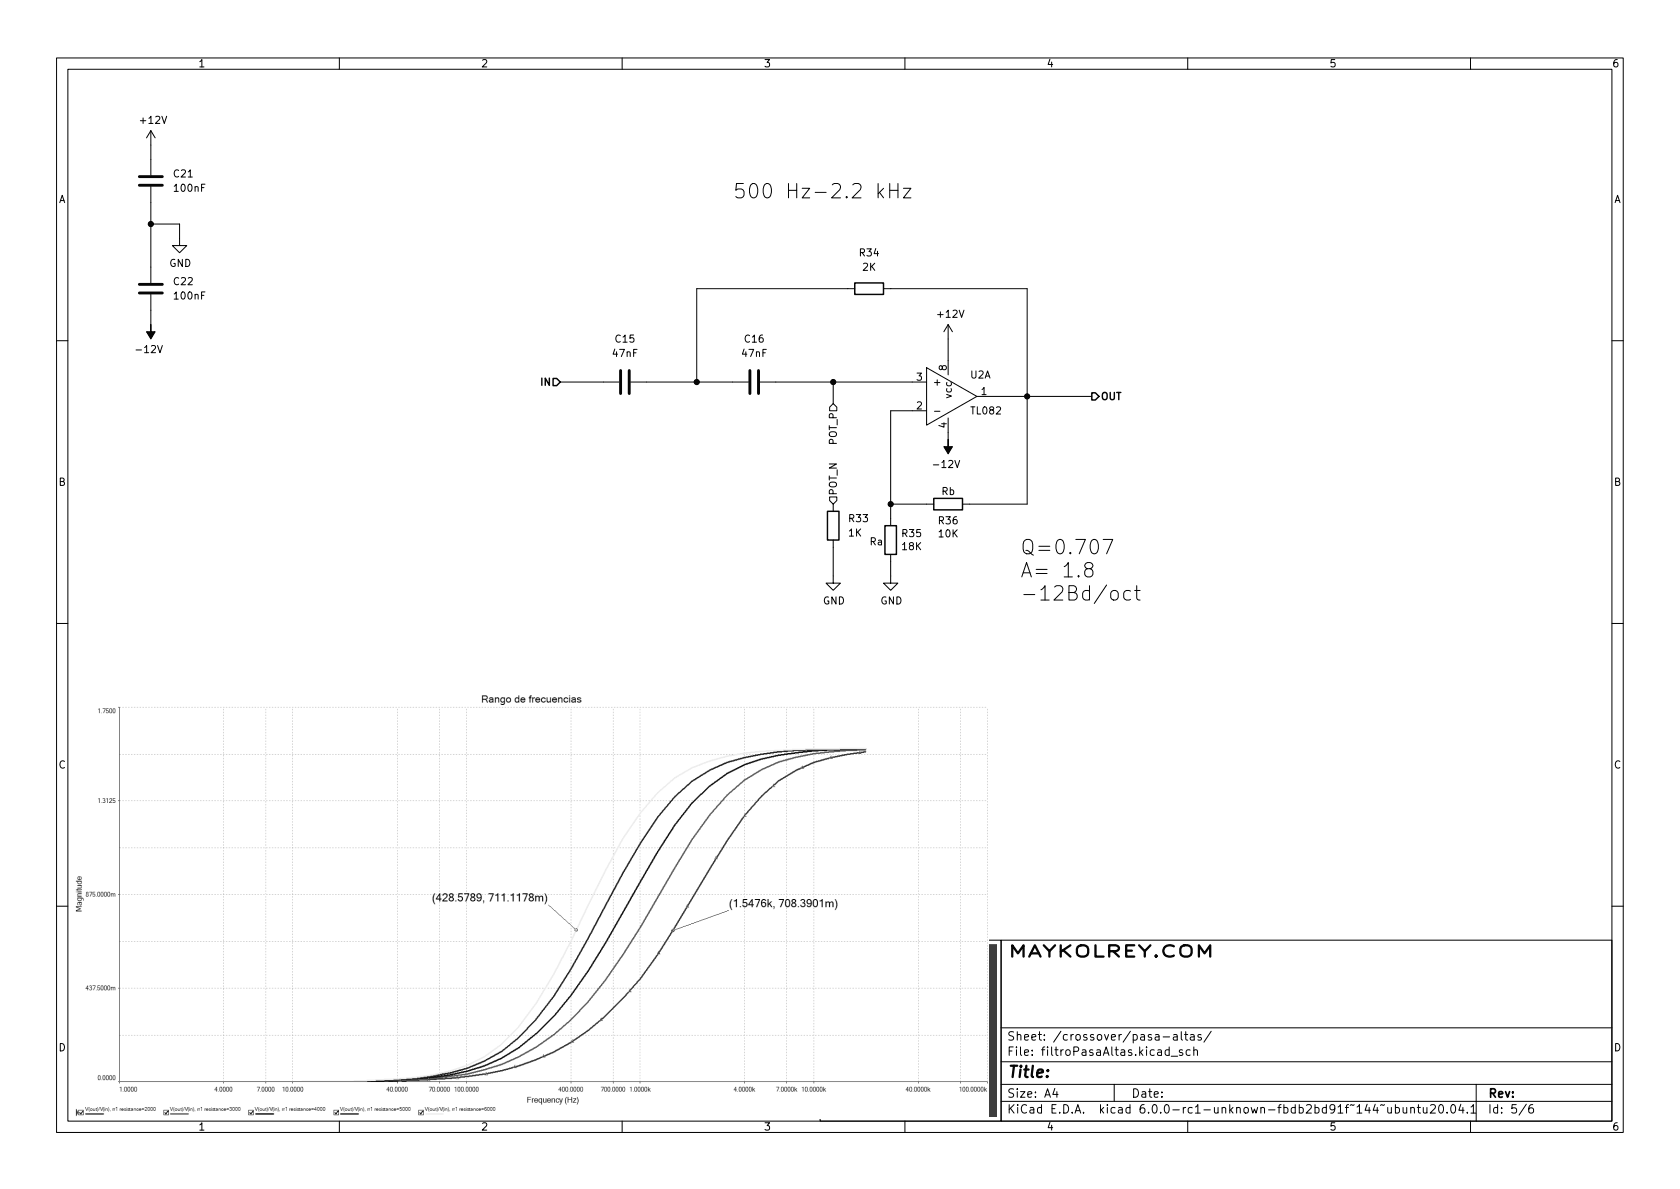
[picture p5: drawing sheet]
(kicad_sch (version 20211123) (generator eeschema)

 (paper "A4")

 (lib_symbols
  (symbol "Device:C" (pin_numbers hide) (pin_names (offset 0.254)) (in_bom yes) (on_board yes)
   (property "Reference" "C" (id 0) (at 0.635 2.54 0) (effects (font (size 1.27 1.27)) (justify left)))
   (property "Value" "C" (id 1) (at 0.635 -2.54 0) (effects (font (size 1.27 1.27)) (justify left)))
   (property "Footprint" "" (id 2) (at 0.9652 -3.81 0) (effects (font (size 1.27 1.27)) hide))
   (property "Datasheet" "~" (id 3) (at 0 0 0) (effects (font (size 1.27 1.27)) hide))
   (symbol "C_0_1"
    (polyline (pts (xy -2.032 -0.762) (xy 2.032 -0.762)) (stroke (width 0.508) (type default) (color 0 0 0 0)) (fill (type none)))
    (polyline (pts (xy -2.032 0.762) (xy 2.032 0.762)) (stroke (width 0.508) (type default) (color 0 0 0 0)) (fill (type none))))
   (symbol "C_1_1"
    (pin passive line (at 0 3.81 270) (length 2.794) (name "~" (effects (font (size 1.27 1.27)))) (number "1" (effects (font (size 1.27 1.27)))))
    (pin passive line (at 0 -3.81 90) (length 2.794) (name "~" (effects (font (size 1.27 1.27)))) (number "2" (effects (font (size 1.27 1.27)))))))
  (symbol "Device:R" (pin_numbers hide) (pin_names (offset 0)) (in_bom yes) (on_board yes)
   (property "Reference" "R" (id 0) (at 2.032 0 90) (effects (font (size 1.27 1.27))))
   (property "Value" "R" (id 1) (at 0 0 90) (effects (font (size 1.27 1.27))))
   (property "Footprint" "" (id 2) (at -1.778 0 90) (effects (font (size 1.27 1.27)) hide))
   (property "Datasheet" "~" (id 3) (at 0 0 0) (effects (font (size 1.27 1.27)) hide))
   (symbol "R_0_1"
    (rectangle (start -1.016 -2.54) (end 1.016 2.54) (stroke (width 0.254) (type default) (color 0 0 0 0)) (fill (type none))))
   (symbol "R_1_1"
    (pin passive line (at 0 3.81 270) (length 1.27) (name "~" (effects (font (size 1.27 1.27)))) (number "1" (effects (font (size 1.27 1.27)))))
    (pin passive line (at 0 -3.81 90) (length 1.27) (name "~" (effects (font (size 1.27 1.27)))) (number "2" (effects (font (size 1.27 1.27)))))))
  (symbol "MSS_Operational-Amplifier:TL082" (pin_names (offset 1.016)) (in_bom yes) (on_board yes)
   (property "Reference" "U" (id 0) (at 2.54 -2.54 0) (effects (font (size 1.27 1.27))))
   (property "Value" "TL082" (id 1) (at 3.81 5.08 0) (effects (font (size 1.27 1.27))))
   (property "Footprint" "" (id 2) (at 0 0 0) (effects (font (size 1.27 1.27)) hide))
   (property "Datasheet" "https://www.ti.com/lit/ds/symlink/tl082-n.pdf" (id 3) (at 0 0 0) (effects (font (size 1.27 1.27)) hide))
   (symbol "TL082_0_0"
    (pin input line (at 0 -6.35 90) (length 2.54) (name "~" (effects (font (size 1.27 1.27)))) (number "4" (effects (font (size 1.27 1.27)))))
    (pin input line (at 0 6.35 270) (length 2.54) (name "vcc" (effects (font (size 1.27 1.27)))) (number "8" (effects (font (size 1.27 1.27))))))
   (symbol "TL082_0_1"
    (polyline (pts (xy -3.81 5.08) (xy -3.81 -5.08) (xy 5.08 0) (xy -3.81 5.08)) (stroke (width 0) (type default) (color 0 0 0 0)) (fill (type background))))
   (symbol "TL082_1_1"
    (pin output line (at 7.62 0 180) (length 2.54) (name "~" (effects (font (size 1.27 1.27)))) (number "1" (effects (font (size 1.27 1.27)))))
    (pin input line (at -6.35 -2.54 0) (length 2.54) (name "-" (effects (font (size 1.27 1.27)))) (number "2" (effects (font (size 1.27 1.27)))))
    (pin input line (at -6.35 2.54 0) (length 2.54) (name "+" (effects (font (size 1.27 1.27)))) (number "3" (effects (font (size 1.27 1.27))))))
   (symbol "TL082_2_1"
    (pin input line (at -6.35 2.54 0) (length 2.54) (name "+" (effects (font (size 1.27 1.27)))) (number "5" (effects (font (size 1.27 1.27)))))
    (pin input line (at -6.35 -2.54 0) (length 2.54) (name "-" (effects (font (size 1.27 1.27)))) (number "6" (effects (font (size 1.27 1.27)))))
    (pin output line (at 7.62 0 180) (length 2.54) (name "~" (effects (font (size 1.27 1.27)))) (number "7" (effects (font (size 1.27 1.27)))))))
  (symbol "power:+12V" (power) (pin_names (offset 0)) (in_bom yes) (on_board yes)
   (property "Reference" "#PWR" (id 0) (at 0 -3.81 0) (effects (font (size 1.27 1.27)) hide))
   (property "Value" "+12V" (id 1) (at 0 3.556 0) (effects (font (size 1.27 1.27))))
   (property "Footprint" "" (id 2) (at 0 0 0) (effects (font (size 1.27 1.27)) hide))
   (property "Datasheet" "" (id 3) (at 0 0 0) (effects (font (size 1.27 1.27)) hide))
   (symbol "+12V_0_1"
    (polyline (pts (xy -0.762 1.27) (xy 0 2.54)) (stroke (width 0) (type default) (color 0 0 0 0)) (fill (type none)))
    (polyline (pts (xy 0 0) (xy 0 2.54)) (stroke (width 0) (type default) (color 0 0 0 0)) (fill (type none)))
    (polyline (pts (xy 0 2.54) (xy 0.762 1.27)) (stroke (width 0) (type default) (color 0 0 0 0)) (fill (type none))))
   (symbol "+12V_1_1"
    (pin power_in line (at 0 0 90) (length 0) hide (name "+12V" (effects (font (size 1.27 1.27)))) (number "1" (effects (font (size 1.27 1.27)))))))
  (symbol "power:-12V" (power) (pin_names (offset 0)) (in_bom yes) (on_board yes)
   (property "Reference" "#PWR" (id 0) (at 0 2.54 0) (effects (font (size 1.27 1.27)) hide))
   (property "Value" "-12V" (id 1) (at 0 3.81 0) (effects (font (size 1.27 1.27))))
   (property "Footprint" "" (id 2) (at 0 0 0) (effects (font (size 1.27 1.27)) hide))
   (property "Datasheet" "" (id 3) (at 0 0 0) (effects (font (size 1.27 1.27)) hide))
   (symbol "-12V_0_0"
    (pin power_in line (at 0 0 90) (length 0) hide (name "-12V" (effects (font (size 1.27 1.27)))) (number "1" (effects (font (size 1.27 1.27))))))
   (symbol "-12V_0_1"
    (polyline (pts (xy 0 0) (xy 0 1.27) (xy 0.762 1.27) (xy 0 2.54) (xy -0.762 1.27) (xy 0 1.27)) (stroke (width 0) (type default) (color 0 0 0 0)) (fill (type outline)))))
  (symbol "power:GND" (power) (pin_names (offset 0)) (in_bom yes) (on_board yes)
   (property "Reference" "#PWR" (id 0) (at 0 -6.35 0) (effects (font (size 1.27 1.27)) hide))
   (property "Value" "GND" (id 1) (at 0 -3.81 0) (effects (font (size 1.27 1.27))))
   (property "Footprint" "" (id 2) (at 0 0 0) (effects (font (size 1.27 1.27)) hide))
   (property "Datasheet" "" (id 3) (at 0 0 0) (effects (font (size 1.27 1.27)) hide))
   (symbol "GND_0_1"
    (polyline (pts (xy 0 0) (xy 0 -1.27) (xy 1.27 -1.27) (xy 0 -2.54) (xy -1.27 -1.27) (xy 0 -1.27)) (stroke (width 0) (type default) (color 0 0 0 0)) (fill (type none))))
   (symbol "GND_1_1"
    (pin power_in line (at 0 0 270) (length 0) hide (name "GND" (effects (font (size 1.27 1.27)))) (number "1" (effects (font (size 1.27 1.27))))))))

 (junction (at 26.67 39.37) (diameter 0) (color 0 0 0 0))
 (junction (at 123.19 67.31) (diameter 0) (color 0 0 0 0))
 (junction (at 157.48 88.9) (diameter 0) (color 0 0 0 0))
 (junction (at 147.32 67.31) (diameter 0) (color 0 0 0 0))
 (junction (at 181.61 69.85) (diameter 0) (color 0 0 0 0))

 (wire (pts (xy 163.83 88.9) (xy 157.48 88.9)) (stroke (width 0) (type default) (color 0 0 0 0)))
 (wire (pts (xy 157.48 50.8) (xy 181.61 50.8)) (stroke (width 0) (type default) (color 0 0 0 0)))
 (wire (pts (xy 26.67 25.4) (xy 26.67 27.94)) (stroke (width 0) (type default) (color 0 0 0 0)))
 (wire (pts (xy 181.61 88.9) (xy 181.61 69.85)) (stroke (width 0) (type default) (color 0 0 0 0)))
 (wire (pts (xy 157.48 88.9) (xy 157.48 72.39)) (stroke (width 0) (type default) (color 0 0 0 0)))
 (wire (pts (xy 123.19 67.31) (xy 129.54 67.31)) (stroke (width 0) (type default) (color 0 0 0 0)))
 (wire (pts (xy 137.16 67.31) (xy 147.32 67.31)) (stroke (width 0) (type default) (color 0 0 0 0)))
 (wire (pts (xy 147.32 67.31) (xy 161.29 67.31)) (stroke (width 0) (type default) (color 0 0 0 0)))
 (wire (pts (xy 181.61 50.8) (xy 181.61 69.85)) (stroke (width 0) (type default) (color 0 0 0 0)))
 (wire (pts (xy 157.48 91.44) (xy 157.48 88.9)) (stroke (width 0) (type default) (color 0 0 0 0)))
 (wire (pts (xy 26.67 35.56) (xy 26.67 39.37)) (stroke (width 0) (type default) (color 0 0 0 0)))
 (wire (pts (xy 167.64 77.47) (xy 167.64 76.2)) (stroke (width 0) (type default) (color 0 0 0 0)))
 (wire (pts (xy 171.45 88.9) (xy 181.61 88.9)) (stroke (width 0) (type default) (color 0 0 0 0)))
 (wire (pts (xy 106.68 67.31) (xy 99.06 67.31)) (stroke (width 0) (type default) (color 0 0 0 0)))
 (wire (pts (xy 181.61 69.85) (xy 175.26 69.85)) (stroke (width 0) (type default) (color 0 0 0 0)))
 (wire (pts (xy 123.19 67.31) (xy 114.3 67.31)) (stroke (width 0) (type default) (color 0 0 0 0)))
 (wire (pts (xy 26.67 54.61) (xy 26.67 57.15)) (stroke (width 0) (type default) (color 0 0 0 0)))
 (wire (pts (xy 157.48 101.6) (xy 157.48 99.06)) (stroke (width 0) (type default) (color 0 0 0 0)))
 (wire (pts (xy 147.32 71.12) (xy 147.32 67.31)) (stroke (width 0) (type default) (color 0 0 0 0)))
 (wire (pts (xy 123.19 50.8) (xy 123.19 67.31)) (stroke (width 0) (type default) (color 0 0 0 0)))
 (wire (pts (xy 123.19 50.8) (xy 149.86 50.8)) (stroke (width 0) (type default) (color 0 0 0 0)))
 (wire (pts (xy 31.75 39.37) (xy 26.67 39.37)) (stroke (width 0) (type default) (color 0 0 0 0)))
 (wire (pts (xy 193.04 69.85) (xy 181.61 69.85)) (stroke (width 0) (type default) (color 0 0 0 0)))
 (wire (pts (xy 147.32 96.52) (xy 147.32 101.6)) (stroke (width 0) (type default) (color 0 0 0 0)))
 (wire (pts (xy 31.75 41.91) (xy 31.75 39.37)) (stroke (width 0) (type default) (color 0 0 0 0)))
 (wire (pts (xy 26.67 39.37) (xy 26.67 46.99)) (stroke (width 0) (type default) (color 0 0 0 0)))
 (wire (pts (xy 167.64 59.69) (xy 167.64 63.5)) (stroke (width 0) (type default) (color 0 0 0 0)))
 (wire (pts (xy 157.48 72.39) (xy 161.29 72.39)) (stroke (width 0) (type default) (color 0 0 0 0)))

 (image (at 93.98 160.02)
  (data))

 (text "Q=0.707\nA= 1.8\n-12Bd/oct" (at 180.34 106.68 0) (effects (font (size 2.54 2.54)) (justify left bottom)))
 (text "Rb" (at 166.37 87.63 0) (effects (font (size 1.27 1.27)) (justify left bottom)))
 (text "Ra" (at 153.67 96.52 0) (effects (font (size 1.27 1.27)) (justify left bottom)))
 (text "500 Hz-2.2 kHz" (at 129.54 35.56 0) (effects (font (size 2.54 2.54)) (justify left bottom)))

 (hierarchical_label "POT_N" (shape input) (at 147.32 88.9 90) (effects (font (size 1.27 1.27)) (justify left)))
 (hierarchical_label "IN" (shape input) (at 99.06 67.31 180) (effects (font (size 1.27 1.27) bold) (justify right)))
 (hierarchical_label "POT_P" (shape input) (at 147.32 71.12 270) (effects (font (size 1.27 1.27)) (justify right)))
 (hierarchical_label "OUT" (shape output) (at 193.04 69.85 0) (effects (font (size 1.27 1.27) bold) (justify left)))

 (symbol (lib_id "Device:C") (at 26.67 31.75 0) (unit 1) (in_bom yes) (on_board yes) (fields_autoplaced)
  (property "Reference" "C21" (id 0) (at 30.48 30.4799 0) (effects (font (size 1.27 1.27)) (justify left)))
  (property "Value" "100nF" (id 1) (at 30.48 33.0199 0) (effects (font (size 1.27 1.27)) (justify left)))
  (property "Footprint" "Capacitor_THT:C_Disc_D5.0mm_W2.5mm_P5.00mm" (id 2) (at 27.6352 35.56 0) (effects (font (size 1.27 1.27)) hide))
  (property "Datasheet" "~" (id 3) (at 26.67 31.75 0) (effects (font (size 1.27 1.27)) hide)) (pin "1") (pin "2"))

 (symbol (lib_id "Device:R") (at 147.32 92.71 0) (unit 1) (in_bom yes) (on_board yes) (fields_autoplaced)
  (property "Reference" "R33" (id 0) (at 149.86 91.4399 0) (effects (font (size 1.27 1.27)) (justify left)))
  (property "Value" "1K" (id 1) (at 149.86 93.9799 0) (effects (font (size 1.27 1.27)) (justify left)))
  (property "Footprint" "Resistor_THT:R_Axial_DIN0207_L6.3mm_D2.5mm_P10.16mm_Horizontal" (id 2) (at 145.542 92.71 90) (effects (font (size 1.27 1.27)) hide))
  (property "Datasheet" "~" (id 3) (at 147.32 92.71 0) (effects (font (size 1.27 1.27)) hide)) (pin "1") (pin "2"))

 (symbol (lib_id "power:GND") (at 147.32 101.6 0) (unit 1) (in_bom yes) (on_board yes)
  (property "Reference" "#PWR016" (id 0) (at 147.32 107.95 0) (effects (font (size 1.27 1.27)) hide))
  (property "Value" "GND" (id 1) (at 147.447 105.9942 0))
  (property "Footprint" "" (id 2) (at 147.32 101.6 0) (effects (font (size 1.27 1.27)) hide))
  (property "Datasheet" "" (id 3) (at 147.32 101.6 0) (effects (font (size 1.27 1.27)) hide)) (pin "1"))

 (symbol (lib_id "Device:R") (at 157.48 95.25 0) (unit 1) (in_bom yes) (on_board yes)
  (property "Reference" "R35" (id 0) (at 159.258 94.0816 0) (effects (font (size 1.27 1.27)) (justify left)))
  (property "Value" "18K" (id 1) (at 159.258 96.393 0) (effects (font (size 1.27 1.27)) (justify left)))
  (property "Footprint" "Resistor_THT:R_Axial_DIN0207_L6.3mm_D2.5mm_P10.16mm_Horizontal" (id 2) (at 155.702 95.25 90) (effects (font (size 1.27 1.27)) hide))
  (property "Datasheet" "~" (id 3) (at 157.48 95.25 0) (effects (font (size 1.27 1.27)) hide)) (pin "1") (pin "2"))

 (symbol (lib_id "power:+12V") (at 167.64 59.69 0) (unit 1) (in_bom yes) (on_board yes)
  (property "Reference" "#PWR018" (id 0) (at 167.64 63.5 0) (effects (font (size 1.27 1.27)) hide))
  (property "Value" "+12V" (id 1) (at 168.021 55.2958 0))
  (property "Footprint" "" (id 2) (at 167.64 59.69 0) (effects (font (size 1.27 1.27)) hide))
  (property "Datasheet" "" (id 3) (at 167.64 59.69 0) (effects (font (size 1.27 1.27)) hide)) (pin "1"))

 (symbol (lib_id "Device:C") (at 133.35 67.31 270) (unit 1) (in_bom yes) (on_board yes) (fields_autoplaced)
  (property "Reference" "C16" (id 0) (at 133.35 59.69 90))
  (property "Value" "47nF" (id 1) (at 133.35 62.23 90))
  (property "Footprint" "Capacitor_THT:C_Disc_D4.3mm_W1.9mm_P5.00mm" (id 2) (at 129.54 68.2752 0) (effects (font (size 1.27 1.27)) hide))
  (property "Datasheet" "~" (id 3) (at 133.35 67.31 0) (effects (font (size 1.27 1.27)) hide)) (pin "1") (pin "2"))

 (symbol (lib_id "power:GND") (at 157.48 101.6 0) (unit 1) (in_bom yes) (on_board yes)
  (property "Reference" "#PWR017" (id 0) (at 157.48 107.95 0) (effects (font (size 1.27 1.27)) hide))
  (property "Value" "GND" (id 1) (at 157.607 105.9942 0))
  (property "Footprint" "" (id 2) (at 157.48 101.6 0) (effects (font (size 1.27 1.27)) hide))
  (property "Datasheet" "" (id 3) (at 157.48 101.6 0) (effects (font (size 1.27 1.27)) hide)) (pin "1"))

 (symbol (lib_id "Device:R") (at 167.64 88.9 270) (unit 1) (in_bom yes) (on_board yes)
  (property "Reference" "R36" (id 0) (at 167.64 91.821 90))
  (property "Value" "10K" (id 1) (at 167.64 94.1324 90))
  (property "Footprint" "Resistor_THT:R_Axial_DIN0207_L6.3mm_D2.5mm_P10.16mm_Horizontal" (id 2) (at 167.64 87.122 90) (effects (font (size 1.27 1.27)) hide))
  (property "Datasheet" "~" (id 3) (at 167.64 88.9 0) (effects (font (size 1.27 1.27)) hide)) (pin "1") (pin "2"))

 (symbol (lib_id "power:GND") (at 31.75 41.91 0) (unit 1) (in_bom yes) (on_board yes)
  (property "Reference" "#PWR027" (id 0) (at 31.75 48.26 0) (effects (font (size 1.27 1.27)) hide))
  (property "Value" "GND" (id 1) (at 31.877 46.3042 0))
  (property "Footprint" "" (id 2) (at 31.75 41.91 0) (effects (font (size 1.27 1.27)) hide))
  (property "Datasheet" "" (id 3) (at 31.75 41.91 0) (effects (font (size 1.27 1.27)) hide)) (pin "1"))

 (symbol (lib_id "power:-12V") (at 26.67 57.15 180) (unit 1) (in_bom yes) (on_board yes)
  (property "Reference" "#PWR026" (id 0) (at 26.67 59.69 0) (effects (font (size 1.27 1.27)) hide))
  (property "Value" "-12V" (id 1) (at 26.289 61.5442 0))
  (property "Footprint" "" (id 2) (at 26.67 57.15 0) (effects (font (size 1.27 1.27)) hide))
  (property "Datasheet" "" (id 3) (at 26.67 57.15 0) (effects (font (size 1.27 1.27)) hide)) (pin "1"))

 (symbol (lib_id "Device:C") (at 110.49 67.31 270) (unit 1) (in_bom yes) (on_board yes) (fields_autoplaced)
  (property "Reference" "C15" (id 0) (at 110.49 59.69 90))
  (property "Value" "47nF" (id 1) (at 110.49 62.23 90))
  (property "Footprint" "Capacitor_THT:C_Disc_D4.3mm_W1.9mm_P5.00mm" (id 2) (at 106.68 68.2752 0) (effects (font (size 1.27 1.27)) hide))
  (property "Datasheet" "~" (id 3) (at 110.49 67.31 0) (effects (font (size 1.27 1.27)) hide)) (pin "1") (pin "2"))

 (symbol (lib_id "Device:C") (at 26.67 50.8 0) (unit 1) (in_bom yes) (on_board yes) (fields_autoplaced)
  (property "Reference" "C22" (id 0) (at 30.48 49.5299 0) (effects (font (size 1.27 1.27)) (justify left)))
  (property "Value" "100nF" (id 1) (at 30.48 52.0699 0) (effects (font (size 1.27 1.27)) (justify left)))
  (property "Footprint" "Capacitor_THT:C_Disc_D5.0mm_W2.5mm_P5.00mm" (id 2) (at 27.6352 54.61 0) (effects (font (size 1.27 1.27)) hide))
  (property "Datasheet" "~" (id 3) (at 26.67 50.8 0) (effects (font (size 1.27 1.27)) hide)) (pin "1") (pin "2"))

 (symbol (lib_id "Device:R") (at 153.67 50.8 270) (unit 1) (in_bom yes) (on_board yes) (fields_autoplaced)
  (property "Reference" "R34" (id 0) (at 153.67 44.45 90))
  (property "Value" "2K" (id 1) (at 153.67 46.99 90))
  (property "Footprint" "Resistor_THT:R_Axial_DIN0207_L6.3mm_D2.5mm_P10.16mm_Horizontal" (id 2) (at 153.67 49.022 90) (effects (font (size 1.27 1.27)) hide))
  (property "Datasheet" "~" (id 3) (at 153.67 50.8 0) (effects (font (size 1.27 1.27)) hide)) (pin "1") (pin "2"))

 (symbol (lib_id "MSS_Operational-Amplifier:TL082") (at 167.64 69.85 0) (unit 1) (in_bom yes) (on_board yes)
  (property "Reference" "U2" (id 0) (at 171.45 66.04 0) (effects (font (size 1.27 1.27)) (justify left)))
  (property "Value" "TL082" (id 1) (at 171.45 72.39 0) (effects (font (size 1.27 1.27)) (justify left)))
  (property "Footprint" "Package_DIP:DIP-8_W7.62mm_LongPads" (id 2) (at 167.64 69.85 0) (effects (font (size 1.27 1.27)) hide))
  (property "Datasheet" "https://www.ti.com/lit/ds/symlink/tl082-n.pdf" (id 3) (at 167.64 69.85 0) (effects (font (size 1.27 1.27)) hide)) (pin "4") (pin "8") (pin "1") (pin "2") (pin "3"))

 (symbol (lib_id "power:-12V") (at 167.64 77.47 180) (unit 1) (in_bom yes) (on_board yes)
  (property "Reference" "#PWR019" (id 0) (at 167.64 80.01 0) (effects (font (size 1.27 1.27)) hide))
  (property "Value" "-12V" (id 1) (at 167.259 81.8642 0))
  (property "Footprint" "" (id 2) (at 167.64 77.47 0) (effects (font (size 1.27 1.27)) hide))
  (property "Datasheet" "" (id 3) (at 167.64 77.47 0) (effects (font (size 1.27 1.27)) hide)) (pin "1"))

 (symbol (lib_id "power:+12V") (at 26.67 25.4 0) (unit 1) (in_bom yes) (on_board yes)
  (property "Reference" "#PWR025" (id 0) (at 26.67 29.21 0) (effects (font (size 1.27 1.27)) hide))
  (property "Value" "+12V" (id 1) (at 27.051 21.0058 0))
  (property "Footprint" "" (id 2) (at 26.67 25.4 0) (effects (font (size 1.27 1.27)) hide))
  (property "Datasheet" "" (id 3) (at 26.67 25.4 0) (effects (font (size 1.27 1.27)) hide)) (pin "1")))
